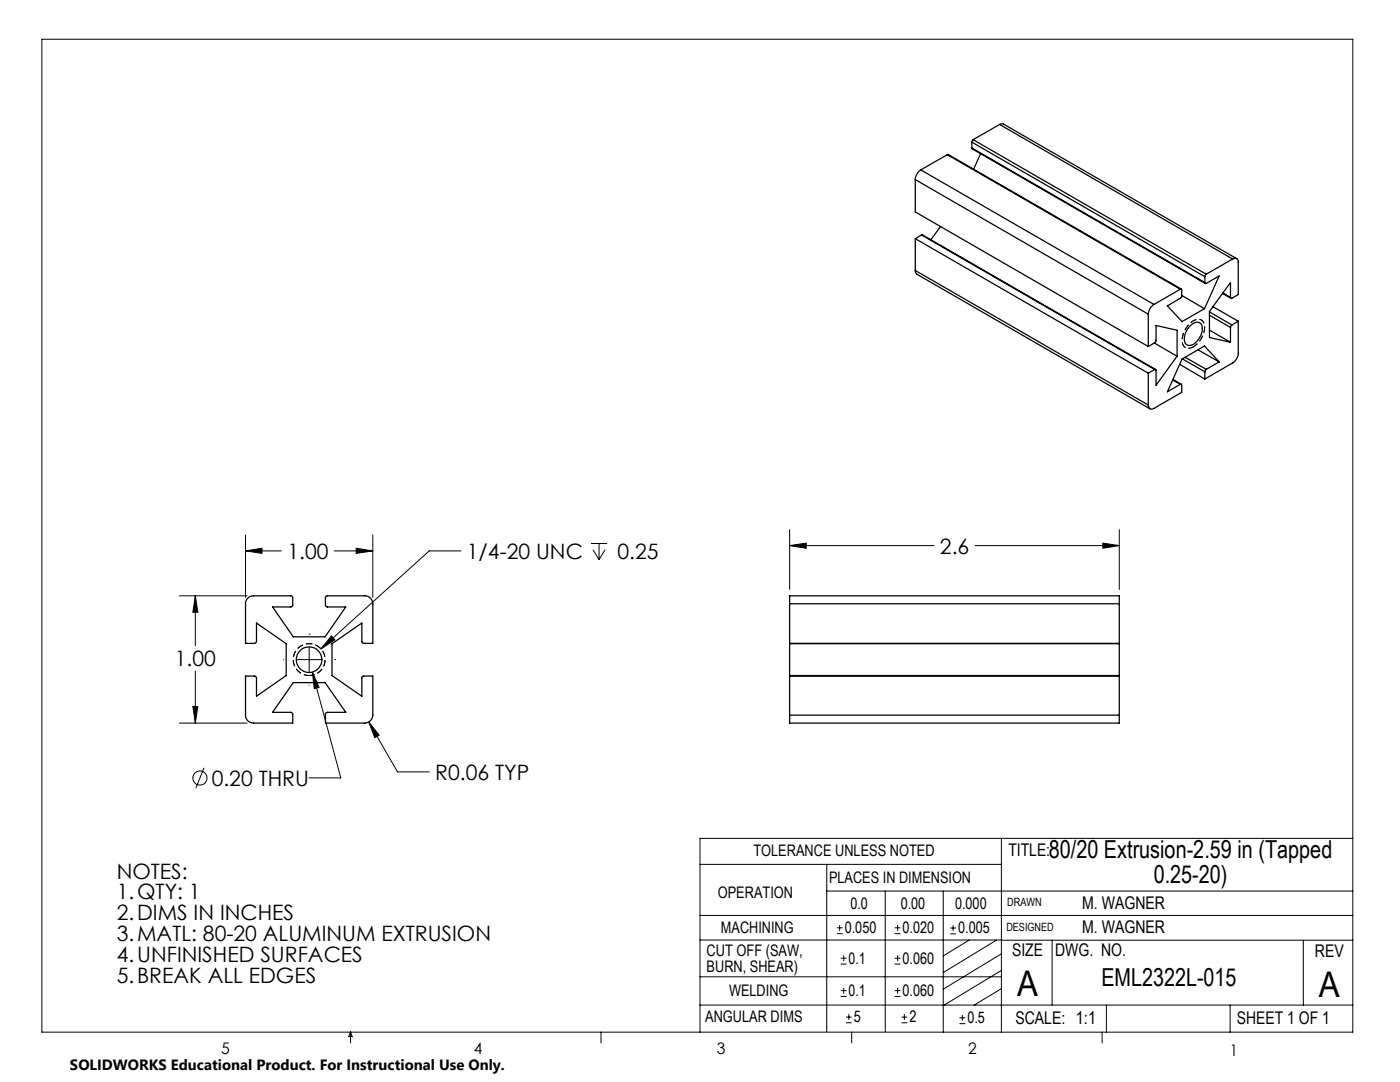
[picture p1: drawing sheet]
<svg xmlns="http://www.w3.org/2000/svg" width="279mm" height="216mm" viewBox="0 0 279 216" stroke-linecap="round" stroke-linejoin="round" font-family="sans-serif">
<g fill="none" stroke="#000" stroke-width=".2">
<path d="M8.4 7.8h261.6v198.2h-261.6zM35.8 118.9h13.5M39 118.9l.5 3.3h-1zM39 118.9v10M49 109.9l3.3-.5v1zM49 106.8v12.4M49 109.9h7.2M66.7 109.9h7.7M71.1 109.4l3.3 .5-3.3 .5zM74.4 106.8v12.4M92 109.9h-6.3l-21.7 19.6M117.9 108.4h3.3"/>
<path d="M118.4 109.7l1.2 2M119.6 108.4v3.3M120.8 109.7l-1.2 2M157.6 108.9l3.3-.5v1zM157.6 105.7v11.9M157.6 108.9h28.8M194.6 108.9h28.8M220.1 108.4l3.3 .5-3.3 .5zM223.4 105.7v11.9M39 133.9v10.4M56.6 131.6h.1M59.2 131.6h5"/>
<path d="M61.7 126.5h.1M61.7 129.1v5.1M61.7 136.7h.1M62.3 134.1l1.4 3.1-1 .2zM62.3 134.1l5.7 21.1h-6.3M66.1 126.9l.7 .8-2.8 1.8zM66.8 131.6h.1M35.8 144.3h13.5M38.5 141h1l-.5 3.3zM40.7 153.2l-1.6 4.1M73.6 144.1l2.1 2.6-.9 .5zM73.6 144.1l5.7 9.9h6.4"/>
<path d="M139.7 172.5h60.1M165 177.8h105M165 172.5v33.3M176.7 177.8v28M188.2 177.8v28.2M199.8 167.3v38.7M270 167.3h-130.3v38.7M139.7 182.7h130.3M139.7 187.6h60.2M139.7 194.9h60.1M167 186.3h1.2M167 185.1h1.2"/>
<path d="M167.6 184.6v1.1M167.8 198.8h1.1M167.8 197.7h1.1M167.8 192.4h1.1M167.8 191.2h1.1M168.4 190.6v1.2M168.4 197.1v1.2M178.5 198.8h1.2M178.5 197.7h1.2M178.5 192.4h1.2M178.5 191.2h1.2M178.5 186.3h1.2"/>
<path d="M178.5 185.1h1.2M179.1 184.6v1.1M179.1 190.6v1.2M179.1 197.1v1.2M189.7 185.2h1.1M189.7 186.3h1.1M190.2 184.6v1.1M193.4 187.6l-5.2 3.1M198.9 187.6l-10.7 6.5M199.8 187.6h70.2M199.8 197.3l-5.4 3.3M199.8 193.6l-11.6 7.1"/>
<path d="M199.8 190.3l-11.6 7.1M210 187.6v13M260.1 187.6v13M70 206v2.1M70 206l.3 .8h-.7zM119.9 206v2.1M139.7 200.6h130.3M168.8 204.1h1.2M168.8 203h1.2M169.4 202.4v1.1M170 206v2.1M179.9 204.1h1.2"/>
<path d="M179.9 203h1.2M180.5 202.4v1.1M191.5 204.3h1.2M191.5 203.1h1.2M192.1 202.5v1.2M220 206v2.1M220.8 200.6v5.4M245.5 200.6v5.4"/>
<circle cx="39.9" cy="155.2" r="1.42"/>
</g>
<path d="M238.2 69.2a1.41 1.41 0 0 1-1.7 .1 1.41 1.41 0 0 1-.6-1.7 4.4 4.4 0 0 1 3.2-3.9 1.47 1.47 0 0 1 1.3 2 5 5 0 0 1-2.2 3.5M61.7 134.8a3.2 3.2 0 0 1-2.8-4.7 3.2 3.2 0 0 1 5.5-.2 3.2 3.2 0 0 1-2.4 4.9h-.3" fill="none" stroke="#000" stroke-width=".2" stroke-dasharray="1.3 .6" stroke-dashoffset=".2" stroke-linecap="butt"/>
<path d="M62.3 134.1l.4 3.3 1-.2zM38.5 141h1l-.5 3.3zM39 118.9l.5 3.3h-1zM49 109.9l3.3-.5v1zM71.1 109.4l3.3 .5-3.3 .5zM73.6 144.1l1.2 3.1 .9-.5zM66.1 126.9l-2.1 2.6 2.8-1.8zM157.6 108.9l3.3-.5v1zM220.1 108.4l3.3 .5-3.3 .5z" fill="#000"/>
<g fill="none" stroke="#000" stroke-width=".25">
<path d="M182.7 35.8l46.5 26.9M182.7 35.8v6.5l46.5 26.8M183.8 33.9a2.51 2.51 0 0 0-1.1 1.9M183.8 33.9l46.5 26.8M189.1 30.9l.1-.1 46.6 26.9M189.1 30.9l-5.3 3M189.1 30.9l46.4 26.8M194 29.5v.2l46.5 26.9M194 28.4l46.5 26.8M194 29.5l46.5 26.9M194 28.4v1.1M194.2 27.9l-.2 .5"/>
<path d="M194.2 27.9l46.5 26.8M195.7 30.7l-1.4 3.1M199.5 24.8l.4-.1 .4 .1 46.5 26.8M199.5 24.8l-5.3 3.1M199.5 24.8l46.5 26.9M182.7 54v.4l.3 .3 46.5 26.9M182.7 47.6v6.4M182.7 54l46.5 26.8M182.7 47.6l46.5 26.9M183.9 46.9l.2-.1 46.5 26.9M183.9 46.9l-1.2 .7M183.9 46.9l46.5 26.8"/>
<path d="M187.7 45.2l-1.9 2.6M235.5 57.7h.3l-.1 1.7-2.7 1.6 2.9 3.2 4.5-2.6M235.5 57.7l-5.2 3M235.8 58.9l4.6 2.7M240.5 56.4v.2h.2l2.6-1.5-2.9 6.5M240.5 55.2v1.2M240.7 54.7l-.2 .5M244 58.6l1.7 .9M244.1 58.5l1.5 .8M245.6 59.3v-2.9l-4.2 5.8v5.1l4.2 1M246 51.7a.69 .69 0 0 1 .8-.1 .69 .69 0 0 1 .3 .7v6.5l-1.2 .7h-.2l-.1-.2M246 51.7l-5.3 3"/>
<path d="M229.2 69.1l1.3-.7 .2-.3v-3.2l4.2 1v5.2M229.2 62.7v6.4M229.2 74.5v6.3M230.3 60.7a2.42 2.42 0 0 0-1.1 2M230.4 68.4l4.5 2.7M230.4 73.7l-1.2 .8M234 75.8l1.5 .9M234.1 75.7l1.7 1M234.9 71.1l-4.2 5.8v-3.1l-.3-.1M235.4 72.7l5.1 2.9M235.5 76.7l.3 .1v1.5l-5.5 3.2a.69 .69 0 0 1-.8 .1 .69 .69 0 0 1-.3-.8M236 71.6l4.5 2.6"/>
<path d="M236.5 71.3l4.2 2.4M237.6 64.9a1.4 1.4 0 0 1 2.1-.3 3.3 3.3 0 0 1-2.1 4.3 1.14 1.14 0 0 1-1.2-1.6 4.2 4.2 0 0 1 1.2-2.4zM239.1 69.8l4.2 2.4M240.5 74.2v1.4M240.7 73.7l-.2 .5M241.4 65.9l4.2 2.4M241.4 62.2l4.5 2.6M241.4 62.9l4.2 2.4M242.1 61.2l5 2.9M243.3 72.2l-2.6 1.5M243.3 72.2l-2.9-3.2-4.5 2.6-2.9 6.6 2.5-1.5M245.6 65.3v3"/>
<path d="M245.9 64.8l-.3 .5M247.1 64.1v6.4a2.42 2.42 0 0 1-1.1 1.9l-5.5 3.2M247.1 64.1l-1.2 .7M49.5 119.3l.5-.3 .6-.1h7.5l.2 .1 .1 .2-.1 1.8-.2 .1h-3.7l4.1 6h6.4l4.1-6h-3.7l-.2-.1-.2-.2 .2-1.8 .2-.1h7.5a1.63 1.63 0 0 1 1.6 1.6v7.9h-1.9l-.3-.2v-3.9l-5.9 4.1v6.4l5.9 4.1v-3.8l.3-.2h1.9v7.8a1.63 1.63 0 0 1-1.6 1.6h-7.9v-1.8l.2-.3 3.9-.1-4.1-5.9h-6.4l-4.1 5.9 3.8 .1 .2 .3v1.8h-7.8a1.57 1.57 0 0 1-1.6-1.6v-7.8h1.8l.3 .2 .1 3.8 5.9-4.1v-6.4l-5.9-4.1-.1 3.9-.3 .2h-1.8v-8.2zM157.6 120.5v-1.6h65.8v1.6M157.6 134.9h65.8M157.6 128.4h65.8M157.6 120.5h65.8M157.6 120.5v22.2M157.6 134.8h65.8M223.4 120.5v22.2M157.6 142.7v1.6h65.8v-1.6"/>
<path d="M157.6 142.7h65.8"/>
<circle cx="61.7" cy="131.6" r="2.56"/>
</g>
<g font-size="7.1">
<text x="203" y="198.7">A</text>
<text x="263.2" y="198.9">A</text>
</g>
<g font-size="4.9">
<text x="209.3" y="171.2">80/20 Extrusion-2.59 in (Tapped</text>
<text x="230.2" y="176.2">0.25-20)</text>
<text x="219.8" y="196.7">EML2322L-015</text>
</g>
<g font-size="4.2">
<text x="57.4" y="111.5">1.00</text>
<text x="93.2" y="111.5">1/4-20 UNC</text>
<text x="123.2" y="111.5">0.25</text>
<text x="187.6" y="110.5">2.6</text>
<text x="34.9" y="133">1.00</text>
<text x="86.9" y="155.6">R0.06 TYP</text>
<text x="42.2" y="156.8">0.20 THRU</text>
<text x="23.3" y="175.3">NOTES:</text>
<text x="23.3" y="179.5">1.QTY: 1</text>
<text x="23.3" y="183.7">2.DIMS IN INCHES</text>
<text x="23.3" y="187.8">3.MATL: 80-20 ALUMINUM EXTRUSION</text>
<text x="23.3" y="192">4.UNFINISHED SURFACES</text>
<text x="23.3" y="196.2">5.BREAK ALL EDGES</text>
</g>
<g font-size="3.5">
<text x="201.2" y="170.7">TITLE:</text>
<text x="216" y="181.4">M. WAGNER</text>
<text x="202" y="190.8">SIZE</text>
<text x="210.6" y="190.8">DWG. NO.</text>
<text x="216" y="186.2">M. WAGNER</text>
<text x="262.4" y="190.9">REV</text>
<text x="202.7" y="204.4">SCALE: 1:1</text>
<text x="246.8" y="204.4">SHEET 1 OF 1</text>
</g>
<g font-size="3.2">
<text x="150.4" y="170.8">TOLERANCE UNLESS NOTED</text>
<text x="143.2" y="179.1">OPERATION</text>
<text x="165.5" y="176.2">PLACES IN DIMENSION</text>
<text x="169.7" y="181.4">0.0</text>
<text x="179.8" y="181.4">0.00</text>
<text x="190.6" y="181.4">0.000</text>
<text x="141" y="190.7">CUT OFF (SAW,</text>
<text x="143.9" y="186.2">MACHINING</text>
<text x="168.6" y="186.2">0.050</text>
<text x="180.1" y="186.2">0.020</text>
<text x="191.2" y="186.2">0.005</text>
<text x="141" y="193.9">BURN, SHEAR)</text>
<text x="169.4" y="192.3">0.1</text>
<text x="180.1" y="192.3">0.060</text>
<text x="145.5" y="198.7">WELDING</text>
<text x="169.4" y="198.7">0.1</text>
<text x="180.1" y="198.7">0.060</text>
<text x="140.7" y="204">ANGULAR DIMS</text>
<text x="170.4" y="204">5</text>
<text x="181.5" y="204">2</text>
<text x="193.1" y="204.2">0.5</text>
<text x="44.2" y="210.4">5</text>
<text x="94.6" y="210.3">4</text>
<text x="143.1" y="210.4">3</text>
<text x="193.2" y="210.3">2</text>
<text x="245.4" y="210.6">1</text>
</g>
<text font-size="3" x="14" y="213.5">SOLIDWORKS Educational Product. For Instructional Use Only.</text>
<g font-size="2.3">
<text x="200.8" y="185.7">DESIGNED</text>
<text x="201" y="180.9">DRAWN</text>
</g>
</svg>
